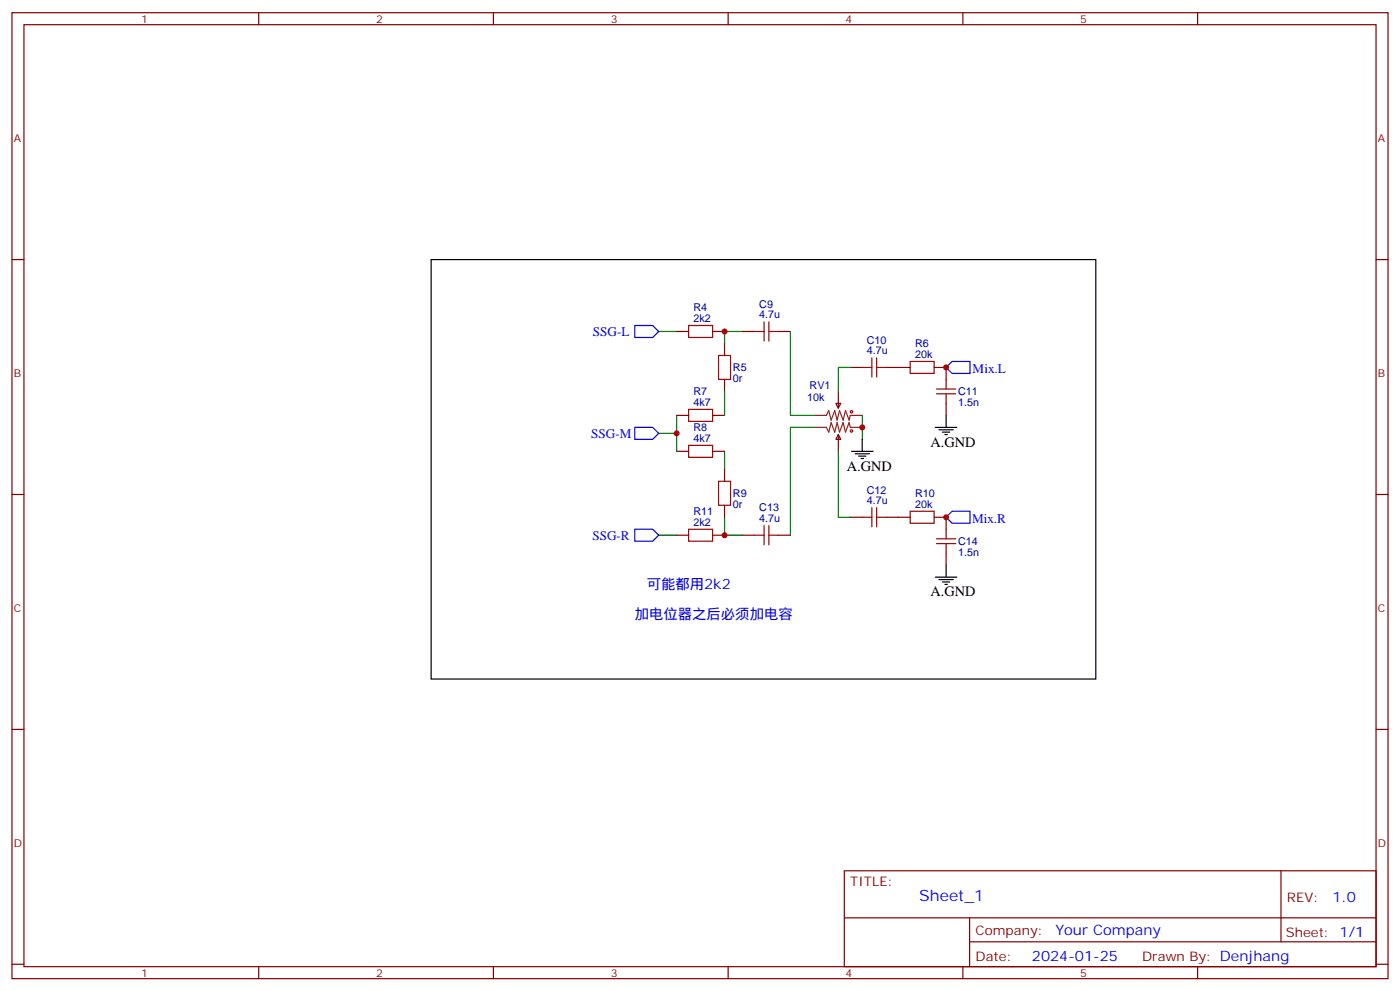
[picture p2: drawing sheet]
<svg xmlns="http://www.w3.org/2000/svg" width="412mm" height="292mm" viewBox="0 0 412 292" stroke-linecap="round" stroke-linejoin="round" font-family="sans-serif">
<g fill="none" stroke="#870000" stroke-width=".35">
<path d="M3.5 3.7h405.4v284.4h-405.4zM7.1 7.3h398.2v277.3h-398.2zM76.2 3.7v3.6M145.3 3.7v3.6M214.5 3.7v3.6M283.6 3.7v3.6M352.8 3.7v3.6M3.5 76.4h3.6M405.3 76.4h3.6M199.3 97.6h3.5M209.9 97.6h3.5M218.7 97.6h3.5"/>
<path d="M229.3 97.6h3.5M213.4 101.1v3.5M213.4 111.7v3.5M246.2 118.7h1.4l-.7 1.5zM246.9 115.2v5M250.5 108.2h3.5M261.1 108.2h7M275.2 108.2h3.5v3.5M278.7 118.7v3.6M199.3 132.9h3.5M199.3 122.3h3.5M209.9 132.9h3.5"/>
<path d="M209.9 122.3h3.5M213.4 138.1v3.6M246.9 127.9l.7 1.4h-1.4zM246.9 127.9v5M3.5 145.6h3.6M199.3 157.6h3.5M209.9 157.6h3.5M213.4 148.7v3.6M218.7 157.6h3.5M229.3 157.6h3.5M250.5 152.3h3.5M261.1 152.3h7"/>
<path d="M275.2 152.3h3.5v3.5M405.3 145.6h3.6M278.7 162.8v3.6M3.5 214.7h3.6M405.3 214.7h3.6M248.7 256.3h156.6v28.3h-156.6zM377.3 256.4v20.8M248.7 270.2h156.5M285.6 277.2h119.6M285.6 270.2v14.1M3.5 283.8h3.6M76.2 284.6v3.5"/>
<path d="M145.3 284.6v3.5M214.5 284.6v3.5M283.6 284.6v3.5M352.8 284.6v3.5M405.3 283.8h3.6"/>
</g>
<g fill="none" stroke="#000" stroke-width=".35">
<path d="M127 76.4h195.8v123.5h-195.8zM250.8 132.9h6.4M251.9 133.6h4.2M252.9 134.3h2.2M253.6 135h.8M254 129.3v3.6M275.5 125.8h6.4M276.6 126.5h4.2M277.6 127.2h2.2M278.3 127.9h.7M278.7 122.3v3.5M275.5 169.9h6.4"/>
<path d="M276.6 170.6h4.2M277.6 171.3h2.2M278.3 172h.7M278.7 166.4v3.5"/>
</g>
<g fill="none" stroke="#a10000" stroke-width=".35">
<path d="M202.8 95.8h7.1v3.5h-7.1zM222.2 97.6h2.9M225.1 94.8v5.6M226.5 94.8v5.6M226.5 97.6h2.8M211.7 104.6h3.5v7.1h-3.5zM254 108.2h2.8M256.8 105.3v5.7M258.2 108.2h2.9M258.2 105.3v5.7M268.1 106.4h7.1v3.5h-7.1zM275.9 115.9h5.6"/>
<path d="M275.9 114.5h5.6M278.7 111.7v2.8M278.7 115.9v2.8M202.8 131.1h7.1v3.5h-7.1zM202.8 120.5h7.1v3.5h-7.1zM202.8 155.8h7.1v3.5h-7.1zM211.7 141.7h3.5v7h-3.5zM222.2 157.6h2.9M225.1 154.7v5.7M226.5 157.6h2.8M226.5 154.7v5.7M254 152.3h2.8"/>
<path d="M256.8 149.4v5.7M258.2 149.4v5.7M258.2 152.3h2.9M268.1 150.5h7.1v3.5h-7.1zM275.9 158.6h5.6M278.7 155.8v2.8M275.9 160h5.6M278.7 160v2.8"/>
<circle cx="250.8" cy="121.2" r=".35"/>
<circle cx="250.8" cy="126.9" r=".35"/>
</g>
<path d="M239.9 122.3h3.5l.7-1.4 .7 2.8 1.1-2.8 .7 2.8 .7-2.8 1.1 2.8 .7-2.8 1 2.8 .4-1.4h3.5M239.9 125.8h3.5l.7 1.4 .7-2.8 1.1 2.8 .7-2.8 .7 2.8 1.1-2.8 .7 2.8 1-2.8 .4 1.4h3.5" fill="none" stroke="#8c2424" stroke-width=".35"/>
<path d="M187 95.8h5.3l1.7 1.8-1.7 1.7h-5.3zM280.5 106.4h5.3v3.5h-5.3l-1.8-1.7zM187 125.8h5.3l1.7 1.8-1.7 1.7h-5.3zM187 155.8h5.3l1.7 1.8-1.7 1.7h-5.3zM278.7 152.3l1.8-1.8h5.3v3.5h-5.3z" fill="none" stroke="#00f" stroke-width=".35"/>
<g fill="none" stroke="#008700" stroke-width=".35">
<path d="M194 97.6h5.3M218.7 97.6h-5.3v3.5M232.8 97.6v24.7h7.1M213.4 115.2v7.1M250.5 108.2h-3.6v7M194 127.6h5.3M199.3 122.3v10.6M213.4 132.9v5.2M239.9 125.8h-7.1v31.8M246.9 132.9v19.4h3.6M254 122.3v7M194 157.6h5.3"/>
<path d="M213.4 152.3v5.3h5.3"/>
</g>
<g fill="#c00">
<circle cx="254" cy="125.8" r=".88"/>
<circle cx="213.4" cy="157.6" r=".88"/>
<circle cx="213.4" cy="97.6" r=".88"/>
<circle cx="199.3" cy="127.6" r=".88"/>
<circle cx="278.7" cy="108.2" r=".88"/>
<circle cx="278.7" cy="152.3" r=".88"/>
</g>
<text font-size="4.6" fill="#00f" x="270.8" y="265.4">Sheet_1</text>
<g font-size="4.2">
<text x="274.1" y="131.4">A.GND</text>
<text x="249.4" y="138.5">A.GND</text>
<text x="274.1" y="175.5">A.GND</text>
</g>
<g font-size="4.2" fill="#00f">
<text x="190.5" y="173.4">可能都用2k2</text>
<text x="187" y="182.2">加电位器之后必须加电容</text>
<text x="392.5" y="265.6">1.0</text>
<text x="310.9" y="275.2">Your Company</text>
<text x="304" y="283">2024-01-25</text>
</g>
<g font-size="3.9" fill="#00f">
<text x="174.6" y="98.8">SSG-L</text>
<text x="286.5" y="109.9">Mix.L</text>
<text x="174.1" y="128.8">SSG-M</text>
<text x="286.3" y="154">Mix.R</text>
<text x="174.5" y="158.8">SSG-R</text>
</g>
<g font-size="3.9" fill="#800">
<text x="250.5" y="260.9">TITLE:</text>
<text x="379.1" y="265.6">REV:</text>
<text x="287.4" y="275.1">Company:</text>
<text x="378.7" y="275.7">Sheet: 1/1</text>
<text x="287.4" y="282.8">Date:</text>
<text x="336.4" y="282.9">Drawn By: Denjhang</text>
</g>
<g font-size="3.2" fill="#800">
<text x="41.6" y="6.7">1</text>
<text x="110.8" y="6.7">2</text>
<text x="179.9" y="6.7">3</text>
<text x="249.1" y="6.7">4</text>
<text x="318.2" y="6.7">5</text>
<text x="4.1" y="41.8">A</text>
<text x="405.9" y="41.8">A</text>
<text x="4.1" y="111">B</text>
<text x="405.9" y="111">B</text>
<text x="4.1" y="180.1">C</text>
<text x="405.9" y="180.1">C</text>
<text x="4.1" y="249.3">D</text>
<text x="405.9" y="249.3">D</text>
<text x="41.6" y="287.5">1</text>
<text x="110.8" y="287.5">2</text>
<text x="179.9" y="287.5">3</text>
<text x="249.1" y="287.5">4</text>
<text x="318.2" y="287.5">5</text>
</g>
<g font-size="3.2" fill="#000080">
<text x="204.3" y="94.8">2k2</text>
<text x="204.3" y="91.6">R4</text>
<text x="223.7" y="93.7">4.7u</text>
<text x="223.7" y="90.6">C9</text>
<text x="255.4" y="101.2">C10</text>
<text x="255.4" y="104.3">4.7u</text>
<text x="269.5" y="105.3">20k</text>
<text x="269.5" y="102.2">R6</text>
<text x="215.9" y="112.5">0r</text>
<text x="215.9" y="109.3">R5</text>
<text x="204.3" y="119.5">4k7</text>
<text x="204.3" y="116.3">R7</text>
<text x="237.8" y="118.1">10k</text>
<text x="238.5" y="114.6">RV1</text>
<text x="282.2" y="119.5">1.5n</text>
<text x="282.2" y="116.3">C11</text>
<text x="204.3" y="130">4k7</text>
<text x="204.3" y="126.9">R8</text>
<text x="215.9" y="149.6">0r</text>
<text x="215.9" y="146.4">R9</text>
<text x="255.4" y="148.4">4.7u</text>
<text x="255.4" y="145.3">C12</text>
<text x="269.5" y="149.4">20k</text>
<text x="269.5" y="146.3">R10</text>
<text x="204.3" y="154.7">2k2</text>
<text x="204.3" y="151.6">R11</text>
<text x="223.7" y="153.7">4.7u</text>
<text x="223.7" y="150.5">C13</text>
<text x="282.2" y="160.4">C14</text>
<text x="282.2" y="163.6">1.5n</text>
</g>
</svg>
